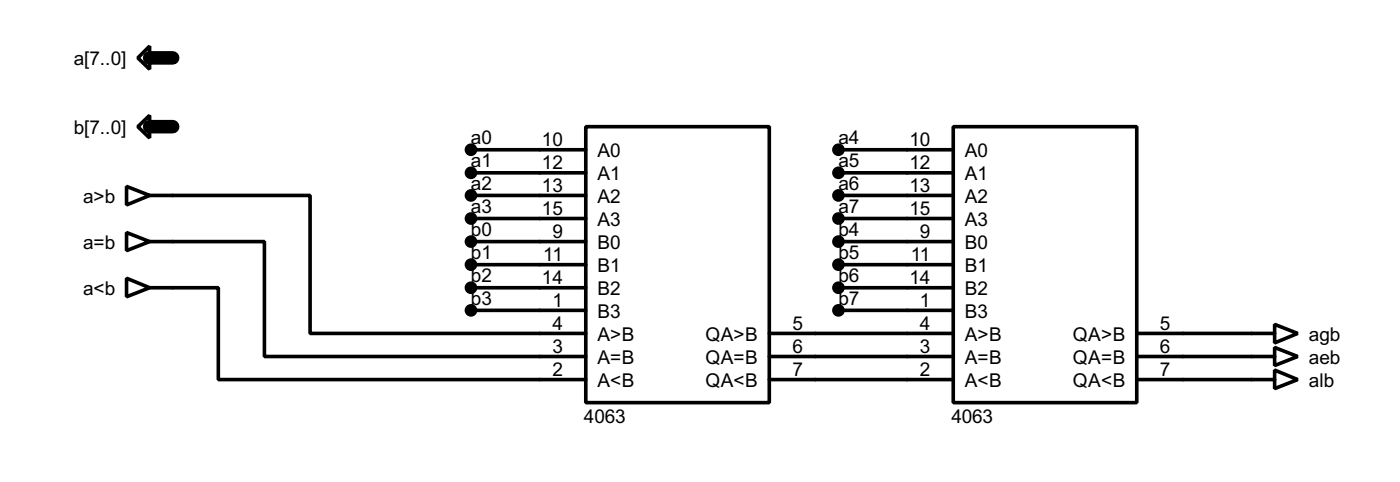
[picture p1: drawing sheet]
<svg xmlns="http://www.w3.org/2000/svg" width="155mm" height="53mm" viewBox="0 0 155 53" stroke-linecap="round" stroke-linejoin="round" font-family="sans-serif">
<g fill="none" stroke="#000" stroke-width=".4">
<path d="M15.3 6.4l1.3-1.3v2.6zM15.3 14l1.3-1.2v2.5zM52.1 16.6h12.7M52.1 19.1h12.7M64.8 14h20.3v30.5h-20.3zM92.8 16.6h12.7M92.8 19.1h12.7M105.5 14h20.3v30.5h-20.3zM14 20.6l2.6 1-2.6 1.1zM14 25.7l2.6 1-2.6 1zM14 30.8l2.6 1-2.6 1zM16.6 21.6h17.7v15.3h30.5"/>
<path d="M16.6 26.7h12.7v12.7h35.5M16.6 31.8h7.6v10.2h40.6M52.1 21.6h12.7M52.1 24.2h12.7M52.1 26.7h12.7M52.1 29.3h12.7M52.1 31.8h12.7M52.1 34.3h12.7M85.1 36.9h20.4M85.1 39.4h20.4M92.8 21.6h12.7M92.8 24.2h12.7"/>
<path d="M92.8 26.7h12.7M92.8 29.3h12.7M92.8 31.8h12.7M92.8 34.3h12.7M125.8 36.9h15.2M125.8 39.4h15.2M141 35.9l2.6 1-2.6 1zM141 38.4l2.6 1-2.6 1zM85.1 42h20.4M125.8 42h15.2M141 40.9l2.6 1.1-2.6 1z"/>
</g>
<path d="M16.6 6.4h2.5M16.6 14h2.5" fill="none" stroke="#000" stroke-width="1.5"/>
<g fill="#000" stroke="#000" stroke-width=".4">
<circle cx="52.1" cy="16.6" r=".5"/>
<circle cx="52.1" cy="19.1" r=".5"/>
<circle cx="92.7" cy="16.6" r=".5"/>
<circle cx="92.7" cy="19.1" r=".5"/>
<circle cx="52.1" cy="21.6" r=".5"/>
<circle cx="52.1" cy="24.2" r=".5"/>
<circle cx="52.1" cy="34.3" r=".5"/>
<circle cx="52.1" cy="26.7" r=".5"/>
<circle cx="52.1" cy="29.3" r=".5"/>
<circle cx="52.1" cy="31.8" r=".5"/>
<circle cx="92.7" cy="21.6" r=".5"/>
<circle cx="92.7" cy="24.2" r=".5"/>
<circle cx="92.7" cy="31.8" r=".5"/>
<circle cx="92.7" cy="29.3" r=".5"/>
<circle cx="92.7" cy="26.7" r=".5"/>
<circle cx="92.7" cy="34.3" r=".5"/>
</g>
<g font-size="2.4">
<text x="8.2" y="7.2">a[7..0]</text>
<text x="8.2" y="14.8">b[7..0]</text>
<text x="52.1" y="16">a0</text>
<text x="60" y="16.1">10</text>
<text x="66.1" y="17.4">A0</text>
<text x="92.8" y="16">a4</text>
<text x="100.6" y="16.1">10</text>
<text x="106.7" y="17.4">A0</text>
<text x="9.2" y="22.4">a&gt;b</text>
<text x="52.1" y="18.5">a1</text>
<text x="52.1" y="21">a2</text>
<text x="52.1" y="23.5">a3</text>
<text x="60" y="18.7">12</text>
<text x="60" y="21.2">13</text>
<text x="60" y="23.8">15</text>
<text x="66.1" y="19.9">A1</text>
<text x="66.1" y="22.4">A2</text>
<text x="92.8" y="18.5">a5</text>
<text x="92.8" y="21">a6</text>
<text x="92.8" y="23.5">a7</text>
<text x="100.6" y="18.7">12</text>
<text x="100.6" y="21.2">13</text>
<text x="100.6" y="23.8">15</text>
<text x="106.7" y="19.9">A1</text>
<text x="106.7" y="22.4">A2</text>
<text x="9.2" y="27.5">a=b</text>
<text x="52.1" y="26.1">b0</text>
<text x="52.1" y="28.7">b1</text>
<text x="60.1" y="28.9">11</text>
<text x="61.1" y="26.3">9</text>
<text x="66.1" y="25">A3</text>
<text x="66.1" y="27.5">B0</text>
<text x="92.8" y="26.1">b4</text>
<text x="92.8" y="28.7">b5</text>
<text x="100.8" y="28.9">11</text>
<text x="101.8" y="26.3">9</text>
<text x="106.7" y="25">A3</text>
<text x="106.7" y="27.5">B0</text>
<text x="9.2" y="32.6">a&lt;b</text>
<text x="52.1" y="31.2">b2</text>
<text x="52.1" y="33.7">b3</text>
<text x="60" y="31.4">14</text>
<text x="61.1" y="33.9">1</text>
<text x="66.1" y="30.1">B1</text>
<text x="66.1" y="32.6">B2</text>
<text x="66.1" y="35.1">B3</text>
<text x="92.8" y="31.2">b6</text>
<text x="92.8" y="33.7">b7</text>
<text x="100.6" y="31.4">14</text>
<text x="101.8" y="33.9">1</text>
<text x="106.7" y="30.1">B1</text>
<text x="106.7" y="32.6">B2</text>
<text x="106.7" y="35.1">B3</text>
<text x="61.1" y="36.5">4</text>
<text x="61.1" y="39">3</text>
<text x="61.1" y="41.6">2</text>
<text x="66.1" y="37.7">A&gt;B</text>
<text x="66.1" y="40.2">A=B</text>
<text x="78" y="37.7">QA&gt;B</text>
<text x="78" y="40.2">QA=B</text>
<text x="87.7" y="36.5">5</text>
<text x="87.7" y="39">6</text>
<text x="87.7" y="41.6">7</text>
<text x="101.8" y="36.5">4</text>
<text x="101.8" y="39">3</text>
<text x="101.8" y="41.6">2</text>
<text x="106.7" y="37.7">A&gt;B</text>
<text x="106.7" y="40.2">A=B</text>
<text x="118.7" y="37.7">QA&gt;B</text>
<text x="118.7" y="40.2">QA=B</text>
<text x="128.3" y="36.5">5</text>
<text x="128.3" y="39">6</text>
<text x="128.3" y="41.6">7</text>
<text x="144.8" y="37.7">agb</text>
<text x="144.8" y="40.2">aeb</text>
<text x="64.6" y="46.7">4063</text>
<text x="66.1" y="42.8">A&lt;B</text>
<text x="78" y="42.8">QA&lt;B</text>
<text x="105.3" y="46.7">4063</text>
<text x="106.7" y="42.8">A&lt;B</text>
<text x="118.7" y="42.8">QA&lt;B</text>
<text x="144.8" y="42.8">alb</text>
</g>
</svg>
